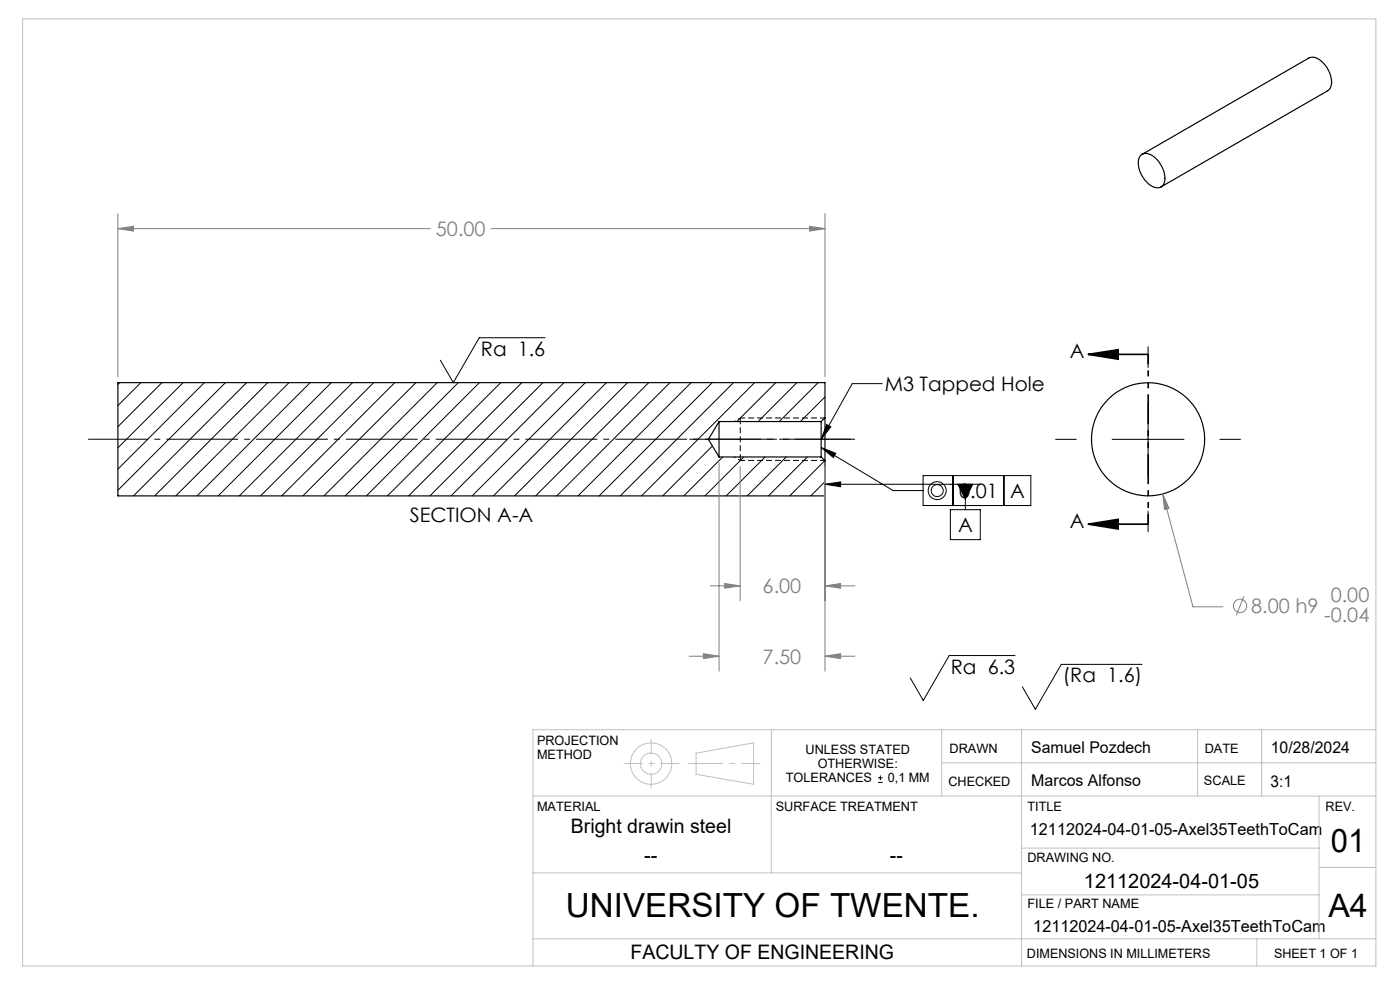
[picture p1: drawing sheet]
<svg xmlns="http://www.w3.org/2000/svg" width="297mm" height="210mm" viewBox="0 0 297 210" stroke-linecap="round" stroke-linejoin="round" font-family="sans-serif">
<g fill="none" stroke="#000" stroke-width=".25">
<path d="M242 33a2.38 2.38 0 0 1 3.3 .7 5.2 5.2 0 0 1 1.5 5.4 1.85 1.85 0 0 1-2.8 .2 5.6 5.6 0 0 1-2.3-5.9zM242.3 32.7l35.4-20.4a3 3 0 0 1 3.4 1.5 5.1 5.1 0 0 1 1.1 4.9l-.5 .6-35.4 20.3M152.5 89.4v7.5M152.5 89.4h21.7M152.5 89.4l-2.2 3.8 2.2 3.7M152.5 96.9h21.7M174.2 89.4v7.5M174.2 96.9l.8 .8M175 88.6v9.1M175 88.6v-7.4h-150v24h150v-7.5M175 88.6l-.8 .8"/>
<circle cx="243.6" cy="93.2" r="12"/>
</g>
<g fill="none" stroke="#000" stroke-width=".21">
<path d="M115.6 71.6h-13.9l-5.5 9.6-2.8-4.8M243.6 73.5v4.5M25.4 81.2l-.4 .4M29.9 81.2l-4.9 4.8M34.4 81.2l-9.4 9.3M38.8 81.2l-13.8 13.8M43.4 81.2l-18.4 18.3M47.8 81.2l-22.8 22.8M52.3 81.2l-24 24M56.8 81.2l-24 24M61.3 81.2l-24 24M65.8 81.2l-24 24"/>
<path d="M70.3 81.2l-24 24M74.8 81.2l-24 24M79.3 81.2l-24 24M83.7 81.2l-23.9 24M88.2 81.2l-24 24M92.7 81.2l-24 24M97.2 81.2l-24 24M101.7 81.2l-24 24M106.2 81.2l-24 24M110.7 81.2l-24 24M115.2 81.2l-24 24M119.7 81.2l-24 24"/>
<path d="M124.2 81.2l-24 24M128.7 81.2l-24 24M133.1 81.2l-24 24M137.6 81.2l-24 24M142.1 81.2l-24 24M146.6 81.2l-24 24M151.1 81.2l-24 24M151.1 94.6l-10.5 10.6M153.3 96.9l-8.2 8.3M155.6 81.2l-24 24M157.8 96.9l-8.3 8.3M160.1 81.2l-24 24"/>
<path d="M162.3 96.9l-8.2 8.3M164.6 81.2l-8.3 8.2M166.8 96.9l-8.3 8.3M169.1 81.2l-8.3 8.2M171.3 96.9l-8.3 8.3M173.6 81.2l-8.3 8.2M174.2 94.9l3.1 1.3-.5 .8zM174.2 94.9l15.3 9.2h6.3M175 97.7l-7.5 7.5M175 84.2l-5.2 5.2M175.4 90.1l.8 .4-2 2.7zM187.1 81.4h-6.3l-6.6 11.8"/>
<path d="M223.9 93.2h4.4M235.9 93.2h15.3M243.6 85.6v15.2M258.8 93.2h4.4M175 102.7l3.3-.5v1zM175 102.2l-3 3M175 102.7h33M195.8 100.9h22.9v6.3h-22.9zM201.6 108.1h6.4v6.4h-6.4zM202.2 100.9v6.3M203.2 102.7h3.2l-1.6 3.2zM204.8 102.7v5.4"/>
<path d="M213 100.9v6.3M243.6 108.4v4.4M215.3 139.1h-13.9l-5.5 9.5-2.8-4.8M242.3 140.9h-17.2l-5.5 9.6-2.7-4.8M186.3 166h1M186.3 165h1M186.8 164.5v1"/>
<circle cx="198.8" cy="104.1" r="1.28"/>
<circle cx="198.8" cy="104.1" r="1.9"/>
</g>
<g fill="none" stroke="#808080" stroke-width=".21">
<path d="M25 48.5l3.3-.5v1zM25 45.3v34.6M25 48.5h66.3M104.2 48.5h70.8M171.7 48l3.3 .5-3.3 .5zM175 45.3v34.6M152.5 98.2v44.2M157 98.9v28.6M175 98.9v43.5M246.7 104.8l1.3 3-.9 .3zM246.7 104.8l6.4 23.9h6.3M146.2 139.2h6.3"/>
<path d="M149.2 138.7l3.3 .5-3.3 .5zM150.7 124.3h6.3M153.7 123.8l3.3 .5-3.3 .5zM175 124.3l3.3-.5v1zM175 139.2l3.3-.5v1zM175 124.3h6.4M175 139.2h6.4M263.9 126.5l-1.6 4"/>
<circle cx="263.1" cy="128.5" r="1.41"/>
</g>
<path d="M230.9 75.2l6.3-1v2zM230.9 75.2h12.7M230.9 111.2l6.3-1v2zM230.9 111.2h12.7" fill="none" stroke="#000" stroke-width=".35"/>
<g fill="none" stroke="#c0c0c0" stroke-width=".21">
<path d="M4.8 4h287.1v200.9h-287.1zM147.7 159.8l12.2-2.2v8.8l-12.2-2.2zM163.7 154.8v14.1M199.8 154.8v14.1M216.7 154.8v50.1M254.1 154.8v14.1M267.7 154.8v14.1M291.9 154.8h-178.8v50.1M113.1 168.9h178.8M163.6 168.9v16.3M199.8 161.8h92.1M216.7 179.9h63.1"/>
<path d="M279.8 168.9v30.2M113.1 185.2h103.6M113.1 199.1h178.8M216.7 189.8h63.1M266.6 199.1v5.8M279.8 184h12.1"/>
<circle cx="138.1" cy="162" r="4.4"/>
<circle cx="138.1" cy="162" r="2.26"/>
</g>
<path d="M181.4 93.2h-162.7" fill="none" stroke="#000" stroke-width=".21" stroke-dasharray="15.2 1.3 1.3 1.3" stroke-dashoffset="2.5" stroke-linecap="butt"/>
<path d="M180.6 93.2h-34.4" fill="none" stroke="#000" stroke-width=".21" stroke-dasharray="15.2 1.3 1.3 1.3" stroke-linecap="butt"/>
<path d="M243.6 75.2v36" fill="none" stroke="#000" stroke-width=".35" stroke-dasharray="6.3 1.3 1.3 1.3 1.3 1.3" stroke-dashoffset="4.2" stroke-linecap="butt"/>
<path d="M138.1 156.7v10.5" fill="none" stroke="#c0c0c0" stroke-width=".21" stroke-dasharray="15.2 1.3 1.3 1.3" stroke-dashoffset="11.9" stroke-linecap="butt"/>
<path d="M132.3 162h11.8" fill="none" stroke="#c0c0c0" stroke-width=".21" stroke-dasharray="15.2 1.3 1.3 1.3" stroke-dashoffset="11.2" stroke-linecap="butt"/>
<path d="M145.9 162h15.4" fill="none" stroke="#c0c0c0" stroke-width=".21" stroke-dasharray="15.2 1.3 1.3 1.3" stroke-dashoffset="7.7" stroke-linecap="butt"/>
<path d="M157 88.7v9" fill="none" stroke="#000" stroke-width=".21" stroke-dasharray="1.3 .6" stroke-dashoffset="-.1" stroke-linecap="butt"/>
<path d="M175 97.7h-18M175 88.7h-18" fill="none" stroke="#000" stroke-width=".21" stroke-dasharray="1.3 .6" stroke-dashoffset=".2" stroke-linecap="butt"/>
<path d="M157 88.7l-1.3 .7" fill="none" stroke="#000" stroke-width=".21" stroke-dasharray="1.3 .6" stroke-dashoffset=".8" stroke-linecap="butt"/>
<path d="M157 97.7l-1.3-.8" fill="none" stroke="#000" stroke-width=".21" stroke-dasharray="1.3 .6" stroke-dashoffset=".7" stroke-linecap="butt"/>
<path d="M230.9 75.2l6.3-1v2zM230.9 111.2l6.3-1v2z" fill="#000"/>
<path d="M246.7 104.8l.4 3.3 .9-.3zM171.7 48l3.3 .5-3.3 .5zM25 48.5l3.3-.5v1zM175 124.3l3.3-.5v1zM153.7 123.8l3.3 .5-3.3 .5zM175 139.2l3.3-.5v1zM149.2 138.7l3.3 .5-3.3 .5z" fill="#808080"/>
<path d="M175.4 90.1l.8 .4-2 2.7zM174.2 94.9l3.1 1.3-.5 .8zM203.2 102.7l1.6 3.2 1.6-3.2zM175 102.7l3.3-.5v1z" fill="#000"/>
<text font-size="7.1" x="120" y="194.5">UNIVERSITY OF TWENTE.</text>
<g font-size="6.9">
<text x="282.3" y="180.7">01</text>
<text x="281.8" y="194.5">A4</text>
</g>
<g font-size="4.2" fill="#808080">
<text x="92.5" y="50.1">50.00</text>
<text x="161.8" y="125.9">6.00</text>
<text x="265.4" y="130">8.00 h9</text>
<text x="280.9" y="131.9">-0.04</text>
<text x="282.3" y="127.8">0.00</text>
<text x="161.8" y="140.8">7.50</text>
</g>
<g font-size="4.2">
<text x="102" y="75.5">Ra 1.6</text>
<text x="226.9" y="75.9">A</text>
<text x="187.7" y="83">M3 Tapped Hole</text>
<text x="203.5" y="105.7">0.01</text>
<text x="214.3" y="105.7">A</text>
<text x="86.9" y="110.8">SECTION A-A</text>
<text x="203.3" y="112.9">A</text>
<text x="226.9" y="111.9">A</text>
<text x="201.7" y="142.9">Ra 6.3</text>
<text x="225.5" y="144.7">(Ra 1.6)</text>
<text x="121.1" y="176.6">Bright drawin steel</text>
<text x="136.7" y="182.9">--</text>
<text x="188.8" y="182.9">--</text>
<text x="230" y="188.3">12112024-04-01-05</text>
<text x="133.8" y="203.4">FACULTY OF ENGINEERING</text>
</g>
<g font-size="3.5">
<text x="218.5" y="177.1">12112024-04-01-05-Axel35TeethToCam</text>
<text x="219.2" y="197.6">12112024-04-01-05-Axel35TeethToCam</text>
</g>
<g font-size="3.4">
<text x="218.8" y="159.7">Samuel Pozdech</text>
<text x="269.6" y="159.7">10/28/2024</text>
<text x="218.8" y="166.7">Marcos Alfonso</text>
<text x="269.5" y="166.9">3:1</text>
</g>
<g font-size="2.7">
<text x="113.9" y="158">PROJECTION</text>
<text x="113.9" y="161">METHOD</text>
<text x="170.9" y="159.9">UNLESS STATED</text>
<text x="201.4" y="159.7">DRAWN</text>
<text x="255.6" y="159.6">DATE</text>
<text x="166.7" y="165.9">TOLERANCES</text>
<text x="173.5" y="162.9">OTHERWISE:</text>
<text x="188.4" y="165.9">0,1 MM</text>
<text x="201.2" y="166.6">CHECKED</text>
<text x="255.4" y="166.6">SCALE</text>
<text x="113.9" y="172">MATERIAL</text>
<text x="164.6" y="172">SURFACE TREATMENT</text>
<text x="218" y="172">TITLE</text>
<text x="281.2" y="172">REV.</text>
<text x="218" y="182.9">DRAWING NO.</text>
<text x="218" y="192.7">FILE / PART NAME</text>
<text x="217.9" y="203.2">DIMENSIONS IN MILLIMETERS</text>
<text x="270.3" y="203.2">SHEET 1 OF 1</text>
</g>
</svg>
